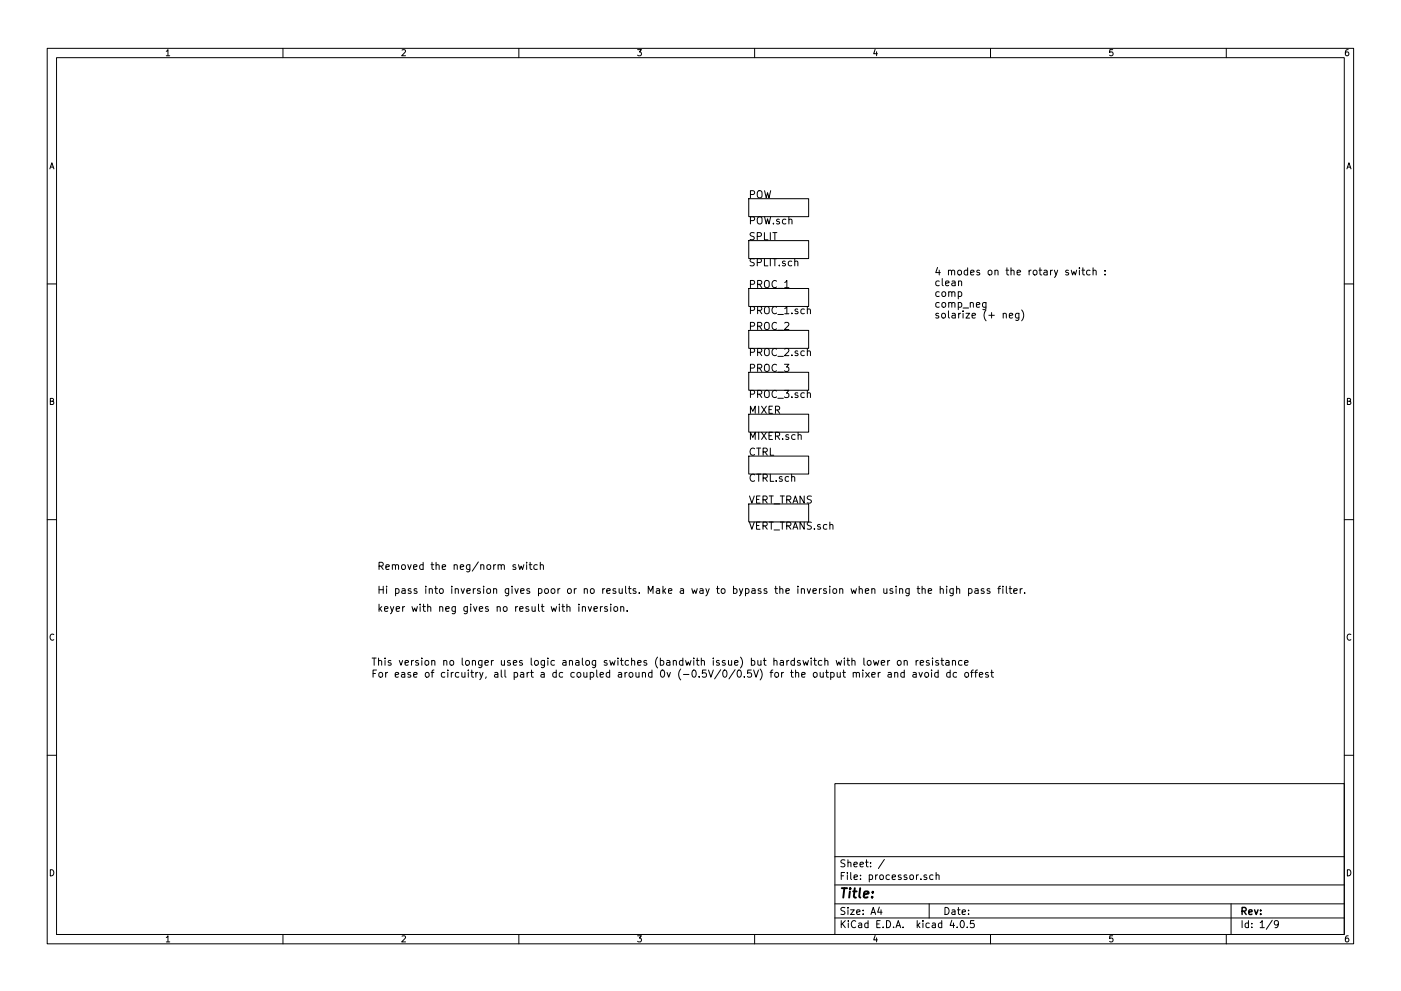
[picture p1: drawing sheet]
<svg xmlns="http://www.w3.org/2000/svg" width="297mm" height="210mm" viewBox="0 0 297 210" stroke-linecap="round" stroke-linejoin="round" font-family="sans-serif">
<g fill="none" stroke="#000" stroke-width=".21">
<path d="M10 10.3h277v189.9h-277zM12 12.2h273v186.1h-273zM60 10.3v1.9M110 10.3v1.9M160 10.3v1.9M210 10.3v1.9M260 10.3v1.9M158.7 42.2h12.7v3.8h-12.7zM158.7 51h12.7v3.9h-12.7zM168.5 55.5h.1a.36 .36 0 0 1 .6 .1v.8M203.2 59.8l.1-.1a.36 .36 0 0 1 .6 .1v.8M227.1 57.3l.3 1 .3-.7 .3 .7 .3-1"/>
<path d="M228.9 56.8v.2M228.9 57.3v1M229.4 57.3h.6M229.6 56.8v1.3l.4 .2M231.1 57.4l-.4-.1-.3 .3 .1 .7h.6M231.7 57.5l.1-.1a.36 .36 0 0 1 .6 .2v.7M231.7 56.8v1.5M234.3 58.2v.1M234.3 57.4v.2M10 60.2h2M158.7 61.2h12.7v3.8h-12.7zM158.7 70.1h12.7v3.8h-12.7z"/>
<path d="M158.7 79h12.7v3.8h-12.7zM171.2 65.7v-.1a.36 .36 0 0 1 .6 .2v.8M171.2 74.6v-.1a.36 .36 0 0 1 .6 .2v.8M209 64.2v1.2l-.2 .3-.4-.1M209 64.3l-.4-.1-.3 .3 .2 .6h.5M214 67l.7-.2v-.3h-.5l-.2 .2 .1 .7h.6M216 66.5v1.2l-.3 .3-.3-.1M216 66.5h-.4l-.3 .3 .1 .6h.6M216.6 65.8a1.75 1.75 0 0 1 0 2.3M285 60.2h2M158.7 87.9h12.7v3.8h-12.7zM158.7 96.8h12.7v3.8h-12.7z"/>
<path d="M171.2 83.5v-.1a.36 .36 0 0 1 .6 .2v.7M10 110.3h2M109.3 119.9l-.3-.1-.3 .2 .1 .2 .5 .2v.3h-.6M109.9 119.8l.3 1 .3-.7 .3 .7 .3-1M111.7 119.3v.2M111.7 119.8v1M112.2 119.8h.6M112.4 119.3v1.3l.4 .2M113.9 119.9l-.4-.1-.3 .3 .1 .6h.6M114.6 120v-.1a.36 .36 0 0 1 .6 .1v.8M114.6 119.3v1.5M158.7 106.9h12.7v3.8h-12.7z"/>
<path d="M285 110.3h2M122.7 128.2v.1M122.7 128.7v1M123.5 128.8a.36 .36 0 0 1 .6 .1v.8M123.5 128.7v1M124.7 128.7l.4 1 .3-1M125.9 129.2l.8-.1-.1-.3-.4-.1-.3 .2 .1 .7h.6M127.3 128.7v1M127.7 128.7l-.4 .3M128.8 128.8l-.4-.1-.2 .2v.2l.6 .2v.3h-.6M129.5 128.2v.1M129.5 128.7v1"/>
<path d="M130.3 128.8l.4-.1 .3 .3v.4l-.3 .3-.6-.3zM131.6 128.8h.1a.36 .36 0 0 1 .6 .1v.8M131.6 128.7v1M133 129.6v.1M179.8 139.6v1.3l.3 .2M180.6 139.6v1.5M183.2 139.6v1.3l.2 .2M187.4 124.9l.1 .9 .3 .1 .2-.2M188 124.9v1M189.3 125l-.4-.1-.2 .2v.2l.6 .2v.3h-.6M190 124.4v.1M190 124.9v1"/>
<path d="M190.7 125h.1a.36 .36 0 0 1 .6 .1v.8M190.7 124.9v1M192.8 124.9v1.2l-.3 .3-.4-.1M192.8 125l-.5-.1-.3 .3 .2 .6h.6M194.4 124.9h.6M194.6 124.4v1.3l.4 .2M195.5 125h.1a.36 .36 0 0 1 .6 .1v.8M195.5 124.4v1.5M196.8 125.4l.7-.2v-.2l-.5-.1-.2 .2 .1 .7h.6M197.7 139.6v.2M199.3 125h.1a.36 .36 0 0 1 .6 .1v.8M199.3 124.4v1.5"/>
<path d="M199.7 139.6v1.3l.4 .2M200.7 124.4v.1M200.7 124.9v1M202.1 124.9v1.2l-.3 .3-.4-.1M202.1 125l-.4-.1-.3 .3 .1 .6h.6M202.8 125h.1a.36 .36 0 0 1 .6 .1v.8M202.8 124.4v1.5M205.4 125l.4-.1 .3 .3-.2 .6h-.5M205.4 124.9v1.5M206.7 125h.6l.1 .9M207.4 125.2l-.7 .2a.3 .3 0 0 0 .2 .5l.5-.1M208.6 125l-.3-.1-.3 .2 .1 .2 .5 .2v.3h-.6"/>
<path d="M209.9 125l-.4-.1-.2 .2v.2l.6 .2v.3h-.6M211.6 124.9h.5M212.1 124.4l-.3 .2v1.3M212.6 124.4v.1M212.6 124.9v1M213.4 124.4v1.3l.2 .2M213.9 124.9h.6M214.1 124.4v1.3l.4 .2M214.9 125.4l.8-.2-.1-.2-.4-.1-.3 .2 .1 .7h.6M216.3 124.9v1M216.7 124.9l-.4 .3M217.2 125.7v.2"/>
<path d="M179.6 140.1h.5M180.6 140.3l.1-.1a.36 .36 0 0 1 .6 .2v.7M180.9 142.8l.1-.1a.36 .36 0 0 1 .6 .2v.8M180.9 142.7v1M181.6 142.9a.35 .35 0 0 1 .3-.2 .35 .35 0 0 1 .3 .2v.8M182.9 142.2v.1M182.9 142.7v1M183.5 142.7l.8 1M183.9 140.3l.3-.2 .4 .2 .1 .6-.2 .2h-.3l-.3-.1zM184.3 142.7l-.8 1M184.8 143.2l.8-.2-.1-.3h-.4l-.3 .2 .1 .7h.6M185.2 140.1l.3 1 .3-.7 .3 .7 .2-1"/>
<path d="M186.2 142.7v1M186.6 142.7l-.4 .3M186.8 140.6l.8-.1-.1-.3-.4-.1-.3 .3 .1 .7h.6M188.2 140.1v1M188.3 142.7h.6l.1 1M188.6 140.1l-.4 .3M189 143l-.7 .2a.3 .3 0 0 0 .2 .5l.5-.1M189.7 142.8l.1-.1a.36 .36 0 0 1 .5 .2v.8M189.7 142.7v1M190.4 140.2l.4-.1 .3 .3v.5l-.3 .2-.6-.2zM191.7 140.3l.1-.1a.36 .36 0 0 1 .6 .2v.7M191.7 140.1v1"/>
<path d="M191.7 142.7h-.4l-.3 .3 .1 .6h.6M191.7 142.2v1.5M193.6 142.7h.6l.1 1M194.2 140.1v1M194.3 143l-.7 .2a.3 .3 0 0 0 .2 .5l.5-.1M194.7 140.1l-.5 .3M194.8 142.7l.4 1 .4-1M195.1 140.6l.7-.1v-.3l-.5-.1-.2 .3 .1 .7h.6M196.1 142.8l.3-.1 .4 .1 .1 .6-.2 .2-.3 .1-.3-.2zM197 140.2l-.4-.1-.2 .3 .1 .2 .5 .1v.4h-.6M197.5 142.2v.1M197.5 142.7v1"/>
<path d="M197.7 140.1v1M198.9 142.7h-.4l-.3 .3 .1 .6h.6M198.9 142.2v1.5M199 140.2l-.4-.1-.2 .3 .1 .2 .5 .1v.4h-.6M199.5 140.1h.6M200.6 140.2h.5l.1 .9M201.2 140.5l-.6 .1a.3 .3 0 0 0 .1 .5h.5M201.4 142.7h-.4l-.3 .3 .2 .6h.5M201.4 142.2v1.5M201.9 140.3l.1-.1a.36 .36 0 0 1 .6 .2v.7M201.9 140.1v1M202.8 142.7h-.4l-.3 .3 .1 .6h.6"/>
<path d="M204 140.2l-.5-.1-.3 .3 .2 .7h.6M204.5 140.6l.8-.1-.1-.3-.5-.1-.2 .3 .1 .7h.6M204.6 142.8l.3-.1 .4 .1 .1 .6-.2 .2-.3 .1-.3-.2zM205.8 142.7h.6M206.4 142.2l-.4 .2v1.3M206.7 142.7h.5M207.2 142.2l-.3 .2v1.3M207.6 143.2l.8-.2-.1-.3h-.4l-.3 .2 .1 .7h.6M209.5 142.7h-.3l-.3 .2 .1 .2 .5 .2v.3h-.6M210.1 142.7h.5M210.3 142.2v1.3l.3 .2M10 160.2h2"/>
<path d="M177 166.3h108v32h-108zM285 160.2h2M60 198.3v1.9M110 198.3v1.9M160 198.3v1.9M177 194.8h108M177 191.8h108M177 187.8h108M177 181.8h108M186.4 192.5l-.3 1h.9M186.8 193v1M187.5 182.3l-1.3 2"/>
<path d="M196.5 185.7l-.4-.1-.2 .2 .1 .2 .5 .2v.3h-.6M197 191.8v3M197.8 185.7l-.4-.1-.3 .3 .1 .6 .2 .1 .4-.1M198.5 185.7l.2-.1 .4 .1v.9M198.5 185.1v1.5M201.8 195.2l-.4 1.1h1M202.9 196.7v.1M203.8 195.4l.1-.1a.8 .8 0 0 1 .6 .8 .8 .8 0 0 1-.6 .7 .97 .97 0 0 1-.1-1.4zM205.1 196.7v.1M206.5 195.3h-.7l-.1 .7h.7l.2 .2-.1 .5-.2 .1-.6-.1M210 198.3v1.9M260 198.3v1.9"/>
<path d="M261 191.8v6.5M269.7 195.2l-1.2 2M271 196l-.2 .3h-.3l-.3-.3v-.4l.3-.3h.3l.2 .3a1.01 1.01 0 0 1-.4 1.2h-.3"/>
</g>
<text font-size="2.8" x="178" y="190.5">Title:</text>
<g font-size="2.1">
<text x="158.7" y="42.1">POW</text>
<text x="158.7" y="47.6">POW.sch</text>
<text x="158.7" y="50.9">SPLIT</text>
<text x="158.7" y="56.5">SPLIT.sch</text>
<text x="198.1" y="58.4">4 modes on the rotary switch :</text>
<text x="158.7" y="61.1">PROC_1</text>
<text x="198.1" y="60.7">clean</text>
<text x="198.1" y="63">comp</text>
<text x="198.1" y="65.3">comp_neg</text>
<text x="158.7" y="66.6">PROC_1.sch</text>
<text x="158.7" y="70">PROC_2</text>
<text x="198.1" y="67.6">solarize (+ neg)</text>
<text x="158.7" y="75.5">PROC_2.sch</text>
<text x="158.7" y="78.9">PROC_3</text>
<text x="158.7" y="84.4">PROC_3.sch</text>
<text x="158.7" y="87.8">MIXER</text>
<text x="158.7" y="93.3">MIXER.sch</text>
<text x="158.7" y="96.7">CTRL</text>
<text x="158.7" y="102.2">CTRL.sch</text>
<text x="158.7" y="106.8">VERT_TRANS</text>
<text x="158.7" y="112.4">VERT_TRANS.sch</text>
<text x="80" y="126">Hi pass into inversion gives poor or no results. Make a way to bypass the inversion when using the high pass filter.</text>
<text x="80" y="120.9">Removed the neg/norm switch</text>
<text x="80" y="129.8">keyer with neg gives no result with inversion.</text>
<text x="78.7" y="141.2">This version no longer uses logic analog switches (bandwith issue) but hardswitch with lower on resistance</text>
<text x="78.7" y="143.8">For ease of circuitry, all part a dc coupled around 0v (-0.5V/0/0.5V) for the output mixer and avoid dc offest</text>
<text x="178" y="184">Sheet: /</text>
<text x="178" y="186.7">File: processor.sch</text>
<text x="178" y="196.9">KiCad E.D.A. kicad 4.0.5</text>
<text x="178" y="194.1">Size: A4</text>
<text x="200" y="194.1">Date:</text>
<text x="263" y="194.1">Rev:</text>
<text x="263" y="196.9">Id: 1/9</text>
</g>
<g font-size="1.8">
<text x="35" y="11.9">1</text>
<text x="85" y="11.9">2</text>
<text x="135" y="11.9">3</text>
<text x="185" y="11.9">4</text>
<text x="235" y="11.9">5</text>
<text x="285" y="11.9">6</text>
<text x="10.4" y="35.9">A</text>
<text x="285.4" y="35.9">A</text>
<text x="10.4" y="85.9">B</text>
<text x="285.4" y="85.9">B</text>
<text x="10.4" y="135.9">C</text>
<text x="285.4" y="135.9">C</text>
<text x="10.4" y="185.9">D</text>
<text x="285.4" y="185.9">D</text>
<text x="35" y="199.9">1</text>
<text x="85" y="199.9">2</text>
<text x="135" y="199.9">3</text>
<text x="185" y="199.9">4</text>
<text x="235" y="199.9">5</text>
<text x="285" y="199.9">6</text>
</g>
</svg>
